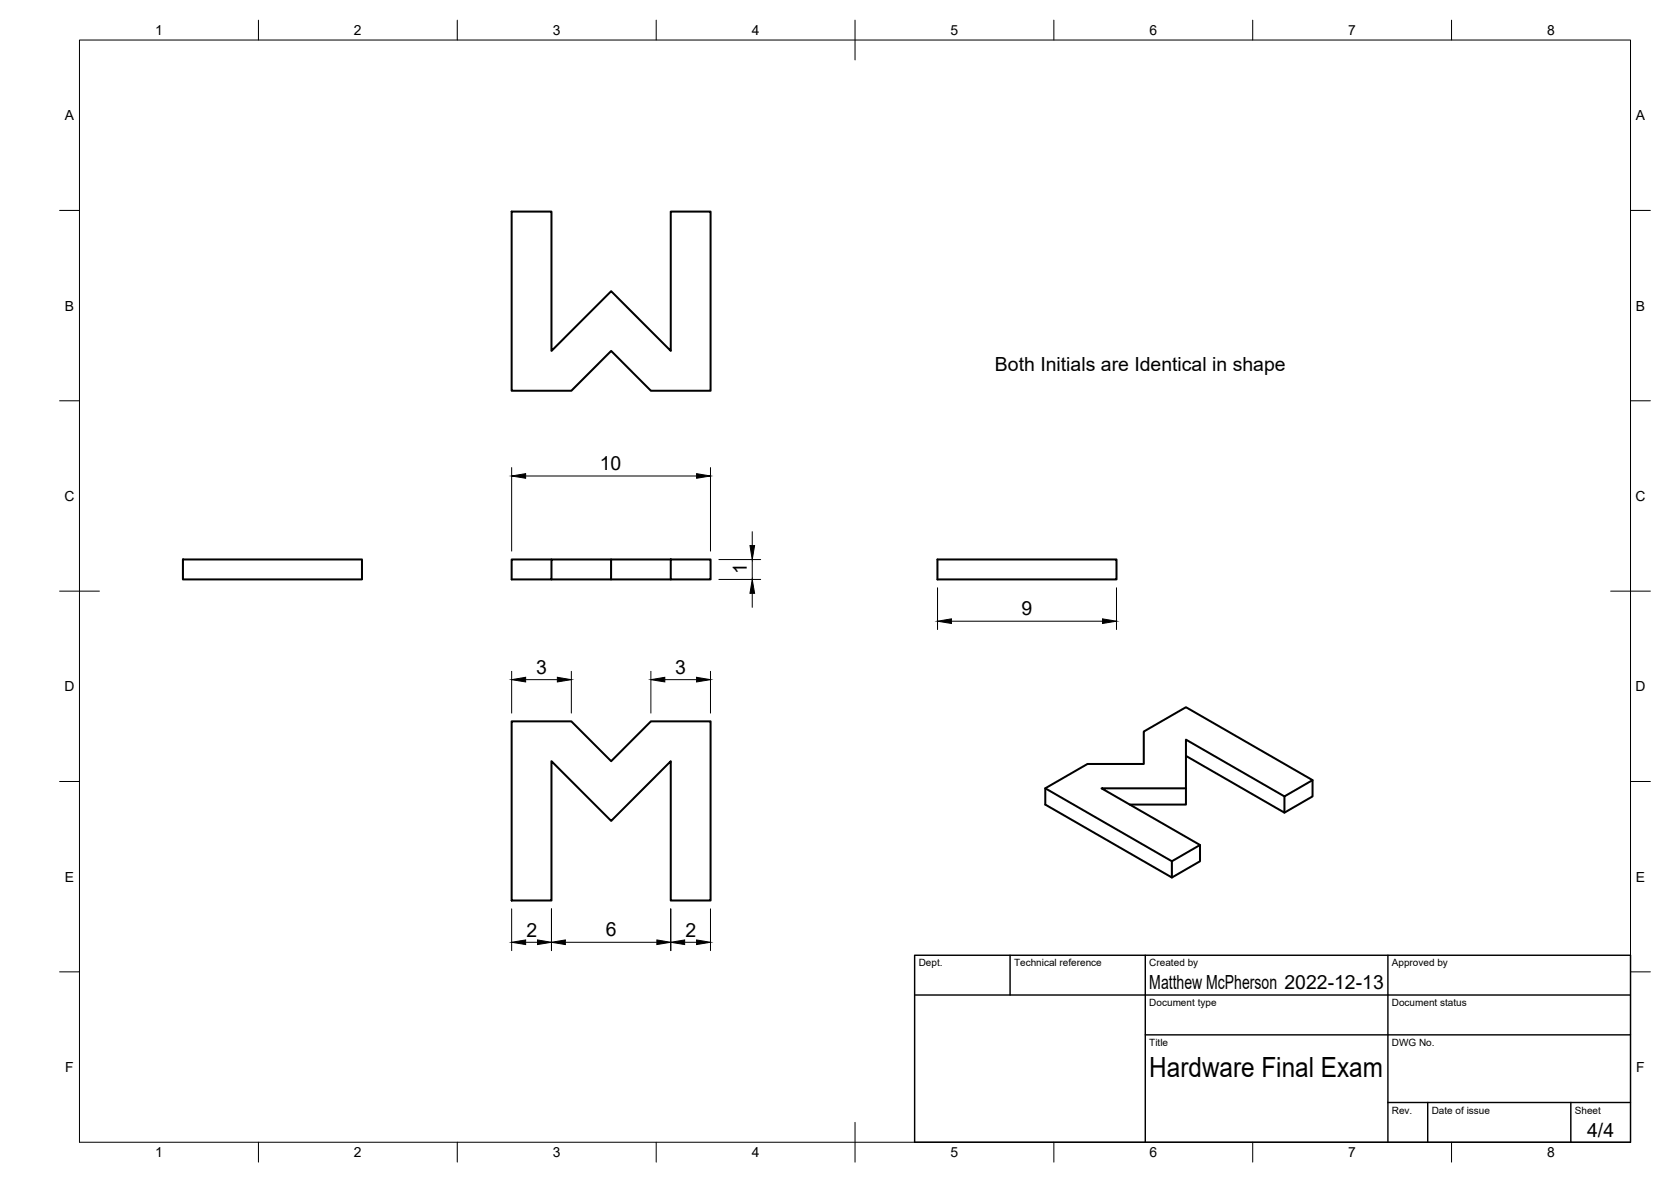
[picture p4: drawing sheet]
<svg xmlns="http://www.w3.org/2000/svg" width="420mm" height="297mm" viewBox="0 0 420 297" stroke-linecap="round" stroke-linejoin="round" font-family="sans-serif">
<!-- layer: Visible -->
<g fill="none" stroke="#000" stroke-width=".51">
<path d="M128.7 53.2h10v35l15-15 15 15v-35h10v45h-15l-10-10-10 10h-15zM46 140.6h45v5h-45zM138.7 140.6h-10v5h10v-5h14.9M153.6 145.6h15.1M168.7 140.6h10v5h-10zM168.7 140.6h-15.1v5h-14.9M235.7 140.6h45v5h-45zM128.7 181.3h15l10 10 10-10h15v45h-10v-35l-15 15-15-15v35h-10zM262.8 198.1l31.9 18.3M298.2 190l24.8 14.2v-4.1l7-4M298.2 198.1h-21.2l24.7 14.3v4l-7 4.1M323 204.2l7-4.1v-4l-31.8-18.4-10.6 6.1v8.2h-14.2l-10.6 6.1v4.1l31.9 18.3v-4.1l7-4"/>
<path d="M323 200.1l-24.8-14.2v16.3h-14.1"/>
</g>
<!-- layer: BORDER -->
<g fill="none" stroke="#000" stroke-width=".25">
<path d="M20 10.1h390v276.9h-390zM65 5.1v5M115 5.1v5M165 5.1v5M215 5.1v10M265 5.1v5M315 5.1v5M365 5.1v5M15 52.9h5M410 52.9h5M15 100.7h5M410 100.7h5"/>
<path d="M15 148.6h10M405 148.6h10M15 196.4h5M410 196.4h5M15 244.2h5M410 244.2h5M65 287v5M115 287v5M165 287v5M215 282.1v9.9M265 287v5M315 287v5"/>
<path d="M365 287v5"/>
</g>
<!-- layer: TITLEBLOCK -->
<path d="M230 240.1h180v46.9h-180zM230 250h180M254 240.1v9.9M288 240.1v46.9M349 240.1v46.9M288 260.1h122M349 277.1h61M359 277.1v9.9M395 277.1v9.9" fill="none" stroke="#000" stroke-width=".36"/>
<!-- layer: FD_Dimensions -->
<g fill="none" stroke="#000" stroke-width=".25">
<path d="M128.7 117.5v21M132.2 119.6h43M178.6 117.5v21M189.1 133.6v3.5M180.8 145.6h10.5M180.8 140.6h10.5M189.1 140.6v5M189.1 149.1v3.5M235.7 147.7v10.5M239.2 156.1h38M280.7 147.7v10.5M128.7 168.7v10.5"/>
<path d="M132.2 170.8h7.9M143.7 168.7v10.5M163.7 168.7v10.5M167.2 170.8h8M178.6 168.7v10.5M128.7 228.4v10.5M132.2 236.8h2.9M138.7 228.4v10.5M142.2 236.8h23M168.7 228.4v10.5M172.1 236.8h3.1M178.6 228.4v10.5"/>
</g>
<g fill="#000" stroke="#000" stroke-width=".25">
<path d="M128.7 119.6l3.5-.6v1.2zM175.2 119l3.4 .6-3.4 .6zM188.6 137.1h1.1l-.6 3.5zM189.1 145.6l.6 3.5h-1.1zM235.7 156.1l3.5-.6v1.2zM277.2 155.5l3.5 .6-3.5 .6zM128.7 170.8l3.5-.6v1.2zM140.1 170.2l3.6 .6-3.6 .6zM163.7 170.8l3.5-.6v1.2zM175.2 170.2l3.4 .6-3.4 .6zM128.7 236.8l3.5-.6v1.2zM135.1 236.2l3.6 .6-3.6 .6z"/>
<path d="M138.7 236.8l3.5-.6v1.2zM165.2 236.2l3.5 .6-3.5 .6zM168.7 236.8l3.4-.6v1.2zM175.2 236.2l3.4 .6-3.4 .6z"/>
</g>
<text font-size="7" x="289" y="270.6">Hardware Final Exam</text>
<g font-size="4.9">
<text x="250.2" y="93.1">Both Initials are Identical in shape</text>
<text x="150.8" y="118.2">10</text>
<text x="187.7" y="144.3" transform="rotate(-90 187.7 144.3)">1</text>
<text x="256.9" y="154.7">9</text>
<text x="134.8" y="169.3">3</text>
<text x="169.8" y="169.3">3</text>
<text x="132.4" y="235.4">2</text>
<text x="152.3" y="235.3">6</text>
<text x="172.4" y="235.4">2</text>
<text x="289" y="248.5">Matthew McPherson 2022-12-13</text>
<text x="399.1" y="285.7">4/4</text>
</g>
<g font-size="3.5">
<text x="39" y="8.8">1</text>
<text x="89" y="8.8">2</text>
<text x="139" y="8.8">3</text>
<text x="189" y="8.8">4</text>
<text x="239" y="8.8">5</text>
<text x="289" y="8.8">6</text>
<text x="339" y="8.8">7</text>
<text x="389" y="8.8">8</text>
<text x="16.3" y="30.2">A</text>
<text x="411.3" y="30.2">A</text>
<text x="16.3" y="78">B</text>
<text x="411.3" y="78">B</text>
<text x="16.2" y="125.9">C</text>
<text x="411.2" y="125.9">C</text>
<text x="16.2" y="173.7">D</text>
<text x="411.2" y="173.7">D</text>
<text x="16.3" y="221.6">E</text>
<text x="411.3" y="221.6">E</text>
<text x="16.4" y="269.4">F</text>
<text x="411.4" y="269.4">F</text>
<text x="39" y="290.8">1</text>
<text x="89" y="290.8">2</text>
<text x="139" y="290.8">3</text>
<text x="189" y="290.8">4</text>
<text x="239" y="290.8">5</text>
<text x="289" y="290.8">6</text>
<text x="339" y="290.8">7</text>
<text x="389" y="290.8">8</text>
</g>
<g font-size="2.5">
<text x="231" y="242.9">Dept.</text>
<text x="255" y="242.9">Technical reference</text>
<text x="289" y="242.9">Created by</text>
<text x="350" y="242.9">Approved by</text>
<text x="289" y="252.8">Document type</text>
<text x="350" y="252.8">Document status</text>
<text x="289" y="262.9">Title</text>
<text x="350" y="262.9">DWG No.</text>
<text x="350" y="279.9">Rev.</text>
<text x="360" y="279.9">Date of issue</text>
<text x="396" y="279.9">Sheet</text>
</g>
</svg>
